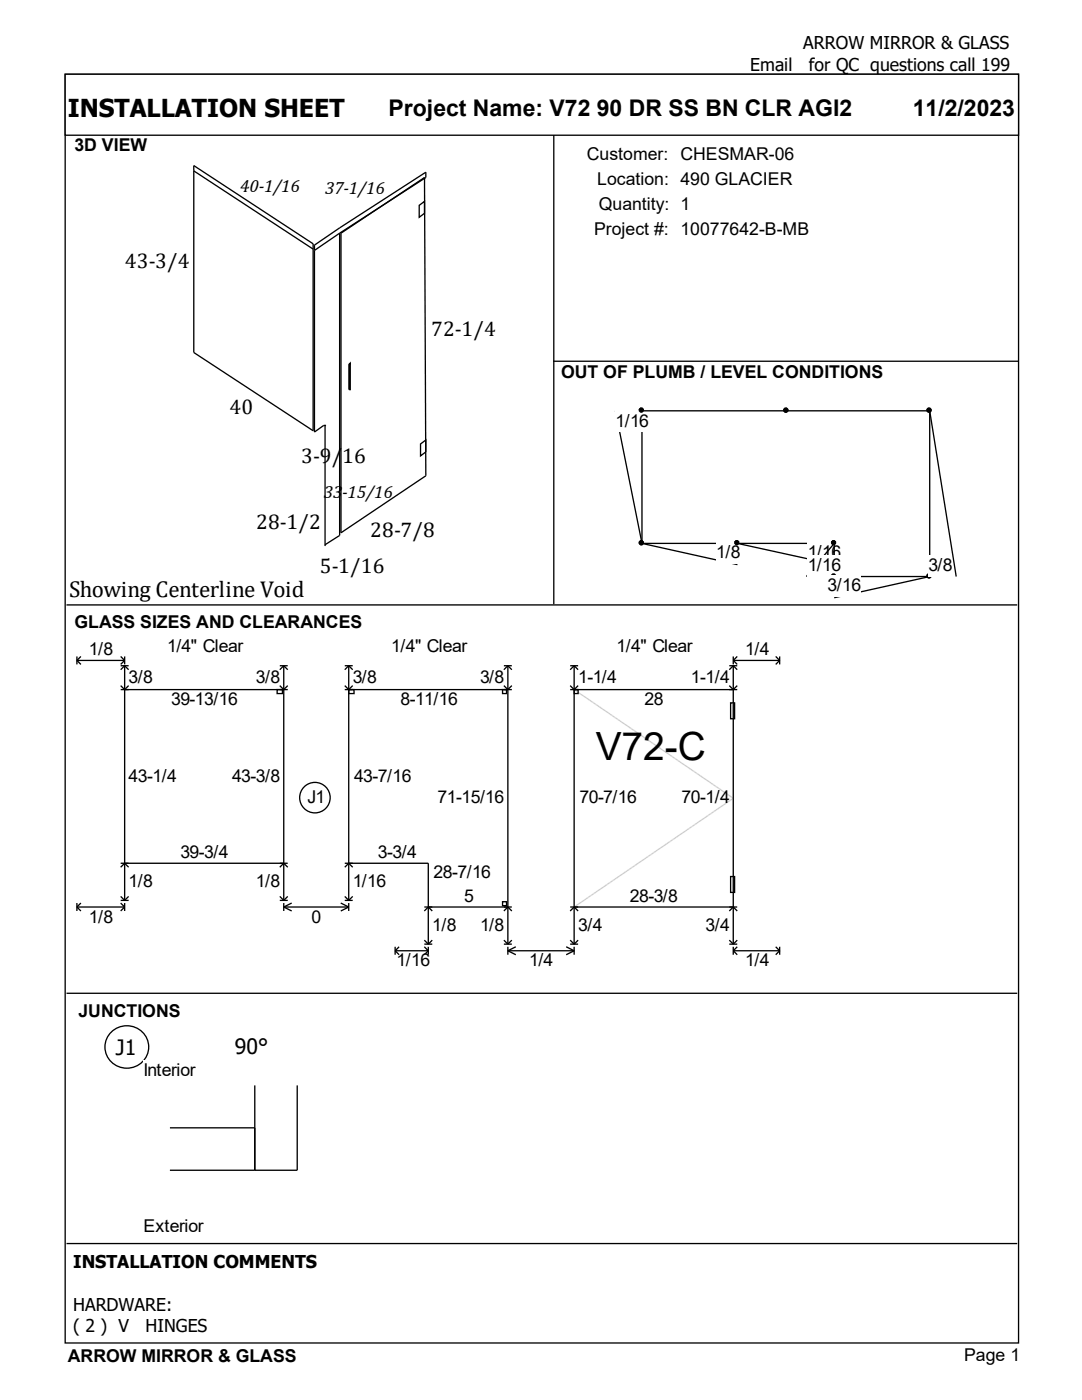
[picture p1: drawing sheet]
<svg xmlns="http://www.w3.org/2000/svg" width="216mm" height="279mm" viewBox="0 0 216 279" stroke-linecap="round" stroke-linejoin="round" font-family="sans-serif">
<g fill="#fff" stroke="#000" stroke-width=".26">
<path d="M13 14.8h190.2v253.2h-190.2z"/>
<path d="M13 14.8h190.2v12.2h-190.2z"/>
</g>
<path d="M13.5 30.7h96.7v89.4h-96.7z" fill="#fff"/>
<g fill="none" stroke="#000" stroke-width=".26">
<path d="M38.7 34.1l23.8 15.6M38.7 33l23.8 15.7v37.3l-23.8-15.6zM110.5 27v93.6M67.8 46.5l-5.1 3.5M67.8 46.5l17.2-11.1v-1l-17.2 11.1-5.1 3.4v37.3l1.9-1.3h.3M67.8 46.5v60.4l-2.9 1.8M68 46.5l16.7-11.1 .3 59.6-17 11.3zM83.6 41l1.1-.8v2.4l-1.1 .8zM69.6 72.7l.3-.2v5.3h-.3zM110.4 72.1h92.8M64.9 84.9h.1M64.9 84.9v24.1"/>
<path d="M83.9 88.6l1.1-.8v2.4l-1.1 .8z"/>
</g>
<path d="M110.9 77h91.9v43.1h-91.9z" fill="#fff"/>
<g fill="#000" stroke="#000" stroke-width=".26">
<circle cx="128" cy="81.9" r=".4"/>
<circle cx="128" cy="108.3" r=".4"/>
</g>
<path d="M122.8 82l5.3 26.4v-26.4" fill="none" stroke="#000" stroke-width=".26"/>
<path d="M122.8 82h6.6v4.2h-6.6z" fill-rule="evenodd" fill="#fff"/>
<g fill="#000" stroke="#000" stroke-width=".26">
<circle cx="128" cy="108.3" r=".4"/>
<circle cx="147" cy="108.3" r=".4"/>
</g>
<path d="M147.1 108.4h-19l19 4.3" fill="none" stroke="#000" stroke-width=".26"/>
<path d="M142.9 108.2h4.8v4.2h-4.8z" fill-rule="evenodd" fill="#fff"/>
<g fill="#000" stroke="#000" stroke-width=".26">
<circle cx="147" cy="108.3" r=".4"/>
<circle cx="166.3" cy="108.3" r=".4"/>
</g>
<path d="M166.5 108.4h-19.4l19.4 4.3" fill="none" stroke="#000" stroke-width=".26"/>
<path d="M161.2 108.2h6.6v4.2h-6.6z" fill-rule="evenodd" fill="#fff"/>
<g fill="#000" stroke="#000" stroke-width=".26">
<circle cx="166.3" cy="108.3" r=".4"/>
<circle cx="166.3" cy="114.9" r=".4"/>
</g>
<path d="M160.9 115.1l5.6-6.7v6.7" fill="none" stroke="#000" stroke-width=".26"/>
<path d="M161.2 110.8h6.6v4.3h-6.6z" fill-rule="evenodd" fill="#fff"/>
<g fill="#000" stroke="#000" stroke-width=".26">
<circle cx="166.3" cy="114.9" r=".4"/>
<circle cx="185.4" cy="114.9" r=".4"/>
</g>
<path d="M166.5 115.1h19l-19 4.2" fill="none" stroke="#000" stroke-width=".26"/>
<path d="M165.1 114.8h6.7v4.2h-6.7z" fill-rule="evenodd" fill="#fff"/>
<g fill="#000" stroke="#000" stroke-width=".26">
<circle cx="185.4" cy="81.9" r=".4"/>
<circle cx="185.4" cy="114.9" r=".4"/>
</g>
<path d="M185.5 115.1v-33.1l5.3 33.1" fill="none" stroke="#000" stroke-width=".26"/>
<path d="M185.2 110.8h4.8v4.3h-4.8z" fill-rule="evenodd" fill="#fff"/>
<g fill="#000" stroke="#000" stroke-width=".26">
<circle cx="128" cy="81.9" r=".4"/>
<circle cx="156.8" cy="81.9" r=".4"/>
<circle cx="185.4" cy="81.9" r=".4"/>
</g>
<path d="M128.1 82h57.4M13.3 120.7h189.7" fill="none" stroke="#000" stroke-width=".26"/>
<path d="M14.3 126.8h187.4v68.8h-187.4z" fill="#fff"/>
<g fill="none" stroke="#000" stroke-width=".26">
<path d="M15.3 131v1.6M15.3 131.8l.8 .8M15.3 131.8h9.6M16.1 131l-.8 .8M24.1 131l.8 .8M24.1 137.6h33.3M24.1 132.9h1.6M24.1 136.8l.8 .8 .8-.8M24.9 131v1.6M24.9 132.9v46.8M24.9 131.8l-.8 .8M24.9 132.9l-.8 .8"/>
<path d="M24.9 132.9l.8 .8M55.3 137.6h1.1v.8h-1.1zM55.8 132.9h1.6M55.8 136.8l.8 .8 .8-.8M56.6 132.9v46.8M56.6 132.9l.8 .8M56.6 132.9l-.8 .8M68.8 132.9h1.6M68.8 137.6h33.3M68.8 136.8l.8 .8 .8-.8M69.6 137.6h1v.8h-1zM69.6 132.9v46.8"/>
<path d="M69.6 132.9l.8 .8M69.6 132.9l-.8 .8M100.3 137.6h.8v.8h-.8zM100.5 132.9h1.6M100.5 136.8l.8 .8 .8-.8M101.3 132.9l.8 .8M101.3 132.9v55.5M101.3 132.9l-.8 .8M113.8 137.6h33.3M113.8 132.9h1.6M113.8 136.8l.8 .8 .8-.8M114.6 132.9v55.5"/>
<path d="M114.6 132.9l-.8 .8M114.6 132.9l.8 .8M114.6 137.6h.8v.8h-.8zM145.5 132.9h1.6M145.5 136.8l.8 .8 .8-.8M146.3 131.8h9.3M146.3 131v1.6M146.3 132.9v55.5M146.3 132.9l-.8 .8M146.3 131.8l.8 .8M146.3 132.9l.8 .8M147.1 131l-.8 .8"/>
<path d="M154.8 131l.8 .8M155.6 131.8l-.8 .8M155.6 131v1.6M145.8 140.3h.8v3.1h-.8zM24.1 172.3h33.3M24.1 179.7h1.6M24.1 178.9l.8 .8M24.1 173.1l.8-.8 .8 .8M25.7 178.9l-.8 .8M55.8 179.7h1.6M55.8 178.9l.8 .8M55.8 173.1l.8-.8 .8 .8"/>
<path d="M57.4 178.9l-.8 .8M68.8 172.3h16.7v16.1M68.8 179.7h1.6M68.8 178.9l.8 .8M68.8 173.1l.8-.8 .8 .8M70.4 178.9l-.8 .8M100.3 180h.8v.7h-.8zM145.8 174.9h.8v3.2h-.8zM13.3 198.2h189.7M15.3 180.2v1.6M15.3 181l.8 .8M15.3 181h9.6"/>
<path d="M16.1 180.2l-.8 .8M24.1 180.2l.8 .8M24.9 180.2v1.6M24.9 181l-.8 .8M56.6 181h13M56.6 180.2v1.6M56.6 181l1.6 .8M58.2 180.2l-1.6 .8M68 180.2l1.6 .8M69.6 180.2v1.6M69.6 181l-1.6 .8M78.8 189.7h6.7"/>
<path d="M78.8 189v1.5M78.8 189.7l.8 .8M79.6 189l-.8 .7M84.7 181h17.4M84.7 189l.8 .7M84.7 188.4h1.6M84.7 187.6l.8 .8M84.7 181.8l.8-.8 .8 .8M85.5 189v1.5M85.5 189.7l-.8 .8M86.3 187.6l-.8 .8M100.5 188.4h1.6"/>
<path d="M100.5 187.6l.8 .8M100.5 181.8l.8-.8 .8 .8M101.3 189.7l1.6 .8M101.3 189.7h13.3M101.3 189v1.5M102.1 187.6l-.8 .8M102.9 189l-1.6 .7M113 189l1.6 .7M113.8 181h33.3M113.8 188.4h1.6M113.8 187.6l.8 .8M113.8 181.8l.8-.8 .8 .8"/>
<path d="M114.6 189v1.5M114.6 189.7l-1.6 .8M115.4 187.6l-.8 .8M145.5 188.4h1.6M145.5 187.6l.8 .8M145.5 181.8l.8-.8 .8 .8M146.3 189.7h9.3M146.3 189v1.5M146.3 189.7l.8 .8M147.1 187.6l-.8 .8M147.1 189l-.8 .7M154.8 189l.8 .7"/>
<path d="M155.6 189.7l-.8 .8M155.6 189v1.5"/>
<circle cx="62.8" cy="159.2" r="3"/>
</g>
<path d="M114.6 137.6l31.7 21.7-31.7 21.7" fill="none" stroke="#d3d3d3" stroke-width=".26"/>
<path d="M22 206.2a4.3 4.3 0 0 1 6.8 .2 4.3 4.3 0 0 1-2 6.5 4.3 4.3 0 0 1-5-1.4 4.3 4.3 0 0 1 .2-5.3z" fill="#fff" stroke="#000" stroke-width=".26"/>
<path d="M28.6 211.6h43.7v35.5h-43.7z" fill="#fff"/>
<path d="M50.8 216.6v16.9M59.3 216.6v16.9h-25.4M33.9 225.1h16.9M13.3 248.2h189.7" fill="none" stroke="#000" stroke-width=".26"/>
<text font-size="7.8" x="118.9" y="151.7">V72-C</text>
<text font-size="4.9" x="13.5" y="23.3">INSTALLATION SHEET</text>
<g font-size="4.6">
<text x="77.5" y="23.1">Project Name: V72 90 DR SS BN CLR AGI2</text>
<text x="182.1" y="23.1">11/2/2023</text>
<text x="13.8" y="119.2">Showing Centerline Void</text>
</g>
<g font-size="4.2">
<text x="24.9" y="53.5">43-3/4</text>
<text x="86" y="67">72-1/4</text>
<text x="45.8" y="82.6">40</text>
<text x="60.1" y="92.4">3-9/16</text>
<text x="51.1" y="105.6">28-1/2</text>
<text x="73.9" y="107.2">28-7/8</text>
<text x="63.8" y="114.3">5-1/16</text>
<text x="23.1" y="210.5">J1</text>
<text x="46.9" y="210.3">90°</text>
</g>
<g font-size="3.5">
<text x="160.3" y="9.9">ARROW MIRROR &amp; GLASS</text>
<text x="149.7" y="14.1">Email</text>
<text x="161.4" y="14.1">for QC questions call 199</text>
<text x="14.9" y="30.2">3D VIEW</text>
<text x="117.1" y="31.9">Customer: CHESMAR-06</text>
<text x="47.9" y="38.2">40-1/16</text>
<text x="64.9" y="38.8">37-1/16</text>
<text x="119.2" y="36.9">Location: 490 GLACIER</text>
<text x="119.5" y="41.9">Quantity: 1</text>
<text x="118.5" y="46.9">Project #: 10077642-B-MB</text>
<text x="112" y="75.3">OUT OF PLUMB / LEVEL CONDITIONS</text>
<text x="122.8" y="85.1">1/16</text>
<text x="64.6" y="99.4">33-15/16</text>
<text x="142.9" y="111.3">1/8</text>
<text x="161.2" y="111.3">1/16</text>
<text x="161.2" y="114">1/16</text>
<text x="185.2" y="114">3/8</text>
<text x="165.1" y="117.9">3/16</text>
<text x="14.9" y="125.3">GLASS SIZES AND CLEARANCES</text>
<text x="17.7" y="130.7">1/8</text>
<text x="33.3" y="130.2">1/4&quot; Clear</text>
<text x="78.1" y="130.2">1/4&quot; Clear</text>
<text x="123" y="130.2">1/4&quot; Clear</text>
<text x="148.7" y="130.7">1/4</text>
<text x="25.7" y="136.3">3/8</text>
<text x="51.1" y="136.3">3/8</text>
<text x="70.4" y="136.3">3/8</text>
<text x="95.8" y="136.3">3/8</text>
<text x="115.4" y="136.3">1-1/4</text>
<text x="137.8" y="136.3">1-1/4</text>
<text x="34.1" y="140.8">39-13/16</text>
<text x="79.9" y="140.8">8-11/16</text>
<text x="128.6" y="140.8">28</text>
<text x="25.7" y="156.1">43-1/4</text>
<text x="46.3" y="156.1">43-3/8</text>
<text x="61.4" y="160.3">J1</text>
<text x="70.6" y="156.1">43-7/16</text>
<text x="87.3" y="160.3">71-15/16</text>
<text x="115.6" y="160.3">70-7/16</text>
<text x="136" y="160.3">70-1/4</text>
<text x="36" y="171.2">39-3/4</text>
<text x="75.4" y="171.2">3-3/4</text>
<text x="25.7" y="177">1/8</text>
<text x="51.1" y="177">1/8</text>
<text x="70.4" y="177">1/16</text>
<text x="86.5" y="175.2">28-7/16</text>
<text x="92.6" y="179.9">5</text>
<text x="125.7" y="179.9">28-3/8</text>
<text x="17.7" y="184.1">1/8</text>
<text x="62.2" y="184.1">0</text>
<text x="86.3" y="185.7">1/8</text>
<text x="95.8" y="185.7">1/8</text>
<text x="115.4" y="185.7">3/4</text>
<text x="140.8" y="185.7">3/4</text>
<text x="79.1" y="192.9">1/16</text>
<text x="105.6" y="192.9">1/4</text>
<text x="148.7" y="192.9">1/4</text>
<text x="15.6" y="202.9">JUNCTIONS</text>
<text x="28.6" y="214.7">Interior</text>
<text x="28.6" y="245.9">Exterior</text>
<text x="14.6" y="253.1">INSTALLATION COMMENTS</text>
<text x="14.6" y="261.6">HARDWARE:</text>
<text x="14.6" y="265.8">( 2 ) V</text>
<text x="29.1" y="265.8">HINGES</text>
<text x="13.5" y="271.8">ARROW MIRROR &amp; GLASS</text>
<text x="192.4" y="271.7">Page 1</text>
</g>
</svg>
